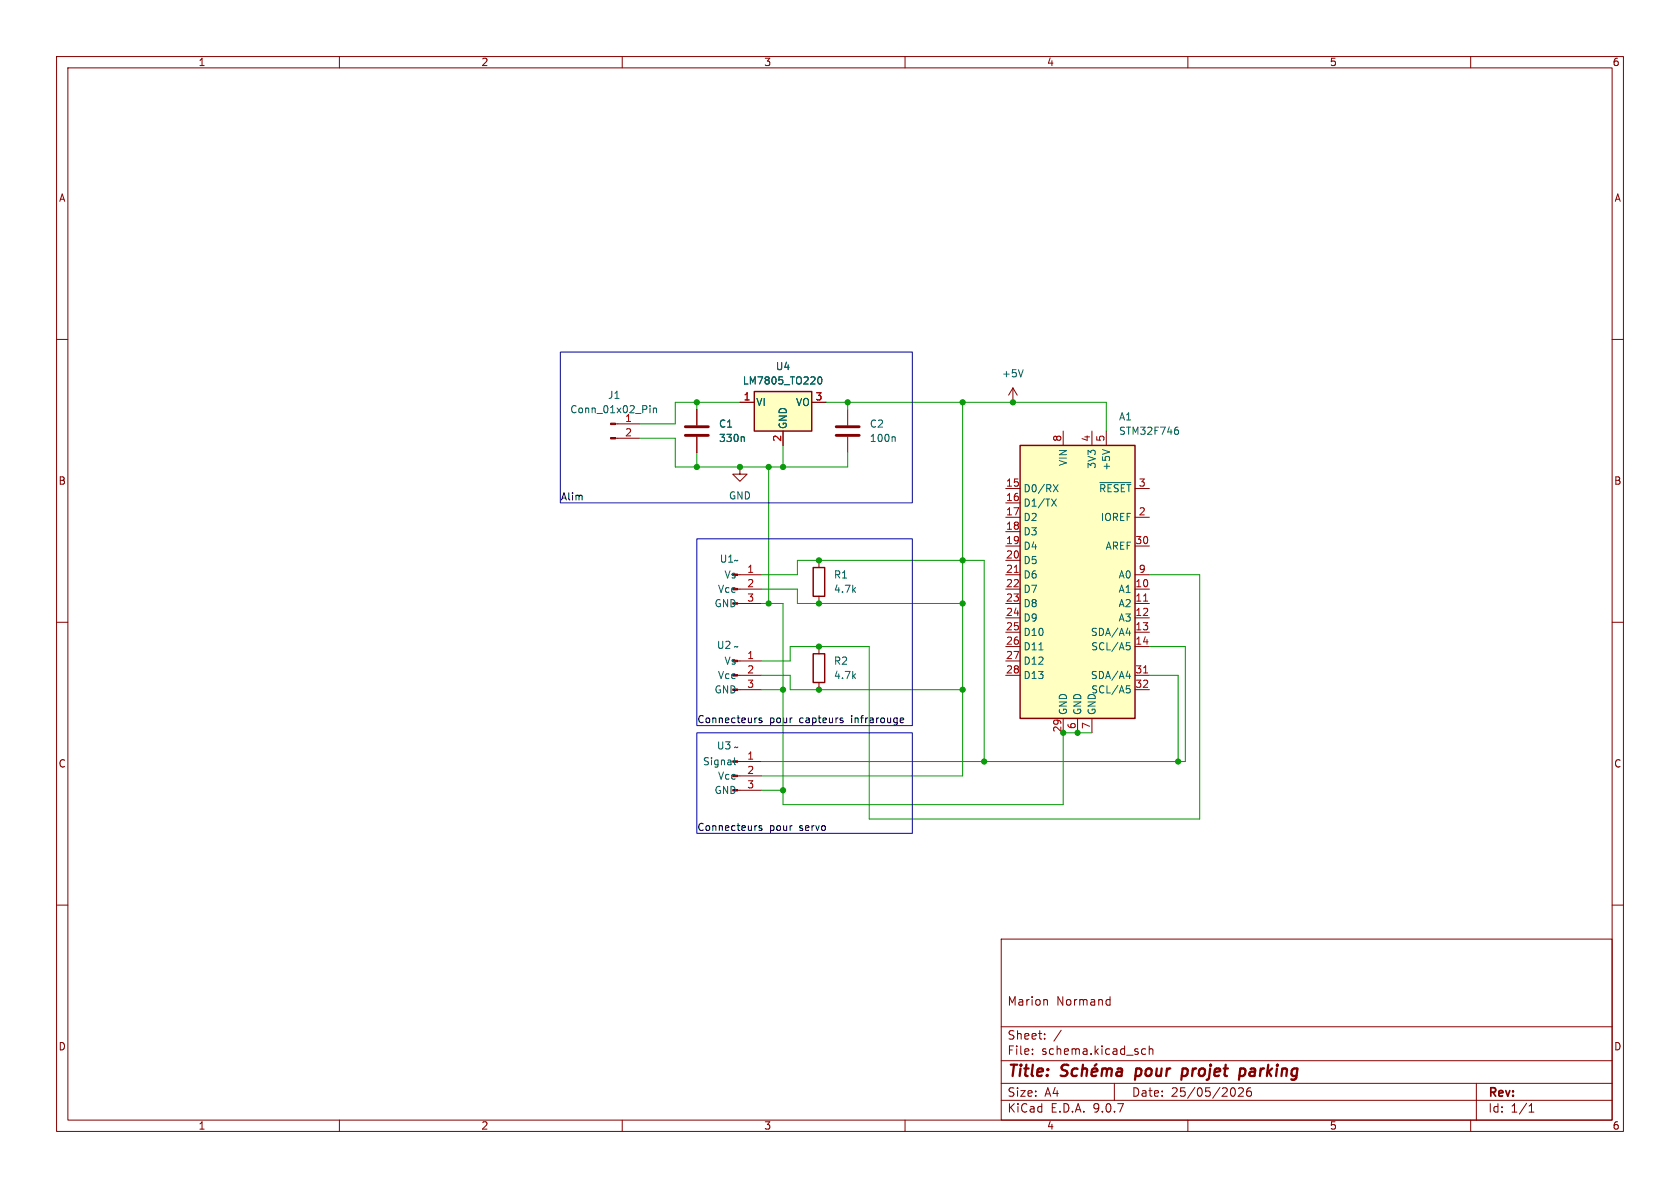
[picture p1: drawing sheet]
<svg xmlns="http://www.w3.org/2000/svg" width="297mm" height="210mm" viewBox="0 0 297 210" stroke-linecap="round" stroke-linejoin="round" font-family="sans-serif">
<g fill="none" stroke="#840000" stroke-width=".18">
<path d="M10 10h277v190h-277zM12 12h273v186h-273zM60 10v2M110 10v2M160 10v2M210 10v2M260 10v2M10 60h2M123.2 72.4v2.8M123.2 77.2v2.8M285 60h2M130.8 82.6v1.2h1.3l-1.3 1.3-1.3-1.3h1.3"/>
<path d="M130.8 82.6h.1M10 110h2M285 110h2M10 160h2M177 166h108v32h-108zM185 176.7l.2 .2v.8M195.8 176.7l.4 .1M196.2 176.2v1.5M196.2 177.6l-.4 .1M285 160h2M60 198v2M110 198v2"/>
<path d="M160 198v2M177 194.5h108M177 191.5h108M177 187.5h108M177 181.5h108M182.5 186.3v.1M182.5 185.5v.1M184.7 183.6v.1M184.7 182.8v.1M187.6 182.1l-1.3 2M197 191.5v3M201.8 186.1l.3 .3 .4-.1"/>
<path d="M202.5 185.5l-.4-.1-.3 .3M203.2 185.5l.2-.1 .3 .1 .1 .9M203.2 184.9v1.5M210 198v2M218.2 192.4l.2 .8-.2 .5-.2 .1M219.5 192.3l.3 .3-.1 .3-.8 .9h.9M220.7 192.4a1.01 1.01 0 0 0 0 1.4l.5-.1v-.5l-.2-.3h-.5l-.1 .3M260 198v2M261 191.5v6.5M270.3 196.6h.9M270.3 195.5l.4-.4v1.5"/>
</g>
<g fill="none" stroke="#840000" stroke-width=".4">
<path d="M188.9 188.3a.85 .85 0 0 0-1.1 .1 .45 .45 0 0 0 .2 .8l.4 .1a.49 .49 0 0 1 .3 .5 .49 .49 0 0 1-.4 .4l-.8-.1M190.5 189a.66 .66 0 0 0-1 .3l-.1 .5 .2 .3 .2 .1 .6-.1M191.3 189.1a.49 .49 0 0 1 .9 .1l-.1 1M191.5 188.2l-.3 2M193 189.5l1-.1-.1-.4-.1-.1-.6 .1-.2 .9 .2 .3 .6-.1M193.8 188.1l-.3 .3M194.9 189.1a.49 .49 0 0 1 .8 .1M194.9 188.9l-.2 1.3M195.7 189.2a.5 .5 0 0 1 .8-.2l-.1 1.2M195.7 189.2l-.1 1M197.6 189l.2-.1 .5 .1v1.2M198.4 189.4h-.7a.4 .4 0 0 0-.4 .4 .4 .4 0 0 0 .3 .4l.7-.1"/>
<path d="M200.9 188.9l-.3 2M208.9 190.1l.2 .1 .6-.1M209.1 189l.2-.1 .5 .1M209.1 188.9l-.3 2M219.5 188.9h.3l.3 .2v.7a.66 .66 0 0 1-.8 .4"/>
</g>
<path d="M121.2 75.4h4M121.2 77h4" fill="none" stroke="#840000" stroke-width=".51"/>
<path d="M131.4 77.2l.2 .2v.6" fill="none" stroke="#006464" stroke-width=".18"/>
<path d="M133.3 69.2h10.2v7h-10.2z" fill="#ffffc2"/>
<path d="M133.3 69.2h10.2v7h-10.2z" fill="none" stroke="#840000" stroke-width=".25"/>
<path d="M108.8 74.9h4.2M108.8 77.5h4.2M130.8 71.1h2.5M138.4 76.2v2.5M143.5 71.1h2.5M179.1 71.1h.1M179.1 68.6l-.8 1.3M179.1 68.6l.7 1.3M179.1 68.6v2.5" fill="none" stroke="#840000" stroke-width=".18"/>
<path d="M114.9 71.7v.1M114.9 72.1v.9M115.5 72.1v.9M115.5 72.2l.2-.1 .3 .1 .1 .8M144.7 66.7l.2-.1a.68 .68 0 0 1 .4 .7 .68 .68 0 0 1-.4 .6 .84 .84 0 0 1-.2-1.2zM180.9 65.3l-.4 1.3" fill="none" stroke="#006464" stroke-width=".18"/>
<g fill="#840000" stroke="#840000" stroke-width=".18">
<path d="M107.9 74.8h.9v.3h-.9z"/>
<path d="M107.9 77.3h.9v.3h-.9z"/>
</g>
<path d="M180.3 78.7h20.4v48.3h-20.4z" fill="#ffffc2"/>
<path d="M180.3 78.7h20.4v48.3h-20.4zM143.8 100.3h2v5.1h-2zM143.8 115.6h2v5.1h-2z" fill="none" stroke="#840000" stroke-width=".25"/>
<g fill="none" stroke="#840000" stroke-width=".18">
<path d="M123.2 72.4v2.8M123.2 77.2v2.8M130.8 71.1h2.5M138.4 76.2v2.5M143.5 71.1h2.5M149.9 72.4v2.8M149.9 77.2v2.8M188 76.2v2.5M193 76.2v2.5M195.6 76.2v2.5M144.8 99.1v1.2M177.8 86.4h2.5"/>
<path d="M177.8 88.9h2.5M177.8 91.4h2.5M177.8 94h2.5M177.8 96.5h2.5M177.8 99.1h2.5M200.7 86.4h2.5M200.7 91.4h2.5M200.7 96.5h2.5M130.4 101.6h4.2M130.4 104.1h4.2M130.4 106.7h4.2M130.4 116.8h4.2"/>
<path d="M130.4 119.4h4.2M144.8 105.4v1.3M144.8 114.3v1.3M177.8 101.6h2.5M177.8 104.1h2.5M177.8 106.7h2.5M177.8 109.2h2.5M177.8 111.8h2.5M177.8 114.3h2.5M177.8 116.8h2.5M177.8 119.4h2.5M200.7 101.6h2.5"/>
<path d="M200.7 104.1h2.5M200.7 106.7h2.5M200.7 109.2h2.5M200.7 111.8h2.5M200.7 114.3h2.5M200.7 119.4h2.5M130.4 121.9h4.2M130.4 134.6h4.2M130.4 137.2h4.2M130.4 139.7h4.2M144.8 120.7v1.2M188 127v2.5"/>
<path d="M190.5 127v2.5M193 127v2.5M200.7 121.9h2.5"/>
</g>
<g fill="none" stroke="#006464" stroke-width=".18">
<path d="M131.4 77.2l.2 .2v.6M144.7 66.7l.2-.1a.68 .68 0 0 1 .4 .7 .68 .68 0 0 1-.4 .6 .84 .84 0 0 1-.2-1.2zM158.1 77.2l.2 .2v.6M194.9 79.5l1.3 .4M207.9 76h.2l.3 .2-.1 .5-.4 .1M208 75.5h.2M185.9 88.2l.9 1.3M186.2 85.7l.9 1.2M186.8 88.2l-.9 1.3M187.1 85.7l-.9 1.2M194.4 85.3h5.5M183.7 114.9h.7"/>
<path d="M199.1 111.9h.8M199.1 119.5h.8M199.1 113.6h.6M199.3 114.1h.3l.2 .2-.1 .5-.4 .1M199.7 111.5v.8M199.7 119.1v.9M129.8 133.9v1.1l.2 .2M199.1 121.2h.6M199.3 121.7h.3l.2 .3-.1 .4-.4 .1"/>
</g>
<path d="M179.3 101.2h.7M202.2 106.3h.7M202.2 119h.7" fill="none" stroke="#a90000" stroke-width=".18"/>
<path d="M147.8 75.4h4.1M147.8 77h4.1" fill="none" stroke="#840000" stroke-width=".51"/>
<g fill="#840000" stroke="#840000" stroke-width=".18">
<path d="M129.5 119.3h.9v.2h-.9z"/>
<path d="M129.5 134.5h.9v.2h-.9z"/>
<path d="M129.5 137h.9v.3h-.9z"/>
<path d="M129.5 104h.9v.3h-.9z"/>
</g>
<path d="M133.7 126.9h.1M134.7 127l-.3-.1-.2 .2v.2l.5 .1v.3h-.5M148.7 126.9l.3 .1M148.7 127.3l.3 .1 .1 .2-.2 .2h-.3M159.2 127l.4-.1 .2 .3-.6 .1M159.2 127.7h.5M133.7 146h.1M134.7 146h-.3l-.2 .1v.2l.5 .1v.3h-.5" fill="none" stroke="#0f0f0f" stroke-width=".18"/>
<g fill="none" stroke="#009600" stroke-width=".18">
<path d="M113 77.5h6.4v5.1h30.5v-2.6M123.2 71.1v1.3M130.8 71.1h-11.4v3.8h-6.4M138.4 78.7v3.9M146 71.1h49.6v5.1M149.9 71.1v1.3M170.2 71.1v66.1h-35.6M123.2 80v2.6M135.9 82.6v24.1M134.6 106.7h3.8v35.5h49.6v-12.7h5M134.6 101.6h6.4v-2.5h33v35.5M134.6 119.4h5.1v2.5h30.5"/>
<path d="M134.6 104.1h6.4v2.6h29.2M203.2 119.4h5.1v15.2M203.2 101.6h8.9v43.2h-58.4v-30.5h-14v2.5h-5.1M203.2 114.3h6.3v20.3h-74.9M134.6 121.9h3.8M134.6 139.7h3.8"/>
</g>
<path d="M99.1 62.2h62.2v26.7h-62.2zM123.2 95.3h38.1v33h-38.1zM123.2 129.5h38.1v17.8h-38.1z" fill="none" stroke="#0000c2" stroke-width=".18"/>
<g fill="#009600" stroke="#009600" stroke-width=".18">
<circle cx="130.8" cy="82.6" r=".46"/>
<circle cx="138.4" cy="82.6" r=".46"/>
<circle cx="135.9" cy="82.6" r=".46"/>
<circle cx="149.9" cy="71.1" r=".46"/>
<circle cx="123.2" cy="82.6" r=".46"/>
<circle cx="170.2" cy="71.1" r=".46"/>
<circle cx="179.1" cy="71.1" r=".46"/>
<circle cx="123.2" cy="71.1" r=".46"/>
<circle cx="170.2" cy="106.7" r=".46"/>
<circle cx="170.2" cy="99.1" r=".46"/>
<circle cx="190.5" cy="129.5" r=".46"/>
<circle cx="174" cy="134.6" r=".46"/>
<circle cx="208.3" cy="134.6" r=".46"/>
<circle cx="170.2" cy="121.9" r=".46"/>
<circle cx="138.4" cy="139.7" r=".46"/>
<circle cx="188" cy="129.5" r=".46"/>
<circle cx="144.8" cy="106.7" r=".46"/>
<circle cx="144.8" cy="99.1" r=".46"/>
<circle cx="135.9" cy="106.7" r=".46"/>
<circle cx="144.8" cy="121.9" r=".46"/>
<circle cx="144.8" cy="114.3" r=".46"/>
<circle cx="138.4" cy="121.9" r=".46"/>
</g>
<g font-size="2.8" fill="#840000">
<text x="178" y="190.9">Title:</text>
<text x="201.6" y="190.9">pour</text>
<text x="210.6" y="190.9">projet</text>
<text x="221.6" y="190.9">parking</text>
</g>
<g font-size="2.1" fill="#840000">
<text x="178" y="178">Marion</text>
<text x="186.7" y="178">Normand</text>
<text x="178" y="184">Sheet:</text>
<text x="178" y="186.7">File:</text>
<text x="184.1" y="186.7">schema.kicad_sch</text>
<text x="178" y="196.9">KiCad</text>
<text x="178" y="194.1">Size:</text>
<text x="184.7" y="194.1">A4</text>
<text x="185.7" y="196.9">E.D.A.</text>
<text x="193.3" y="196.9">9.0.7</text>
<text x="200" y="194.1">Date:</text>
<text x="207" y="194.1">25/05/2026</text>
<text x="263" y="194.3">Rev:</text>
<text x="263" y="196.9">Id:</text>
<text x="267.1" y="196.9">1/1</text>
</g>
<g font-size="1.8" fill="#840000">
<text x="35" y="11.9">1</text>
<text x="85" y="11.9">2</text>
<text x="135" y="11.9">3</text>
<text x="185" y="11.9">4</text>
<text x="235" y="11.9">5</text>
<text x="285" y="11.9">6</text>
<text x="10.3" y="35.9">A</text>
<text x="285.3" y="35.9">A</text>
<text x="10.3" y="85.9">B</text>
<text x="285.3" y="85.9">B</text>
<text x="10.3" y="135.9">C</text>
<text x="285.3" y="135.9">C</text>
<text x="10.3" y="185.9">D</text>
<text x="285.3" y="185.9">D</text>
<text x="35" y="199.9">1</text>
<text x="85" y="199.9">2</text>
<text x="135" y="199.9">3</text>
<text x="185" y="199.9">4</text>
<text x="235" y="199.9">5</text>
<text x="285" y="199.9">6</text>
</g>
<g font-size="1.8" fill="#006464">
<text x="137.1" y="65.6">U4</text>
<text x="107.4" y="70.7">J1</text>
<text x="131.2" y="68.2">LM7805_TO220</text>
<text x="133.6" y="72">VI</text>
<text x="140.6" y="72">VO</text>
<text x="177" y="66.9">+5V</text>
<text x="100.7" y="73.3">Conn_01x02_Pin</text>
<text x="110.4" y="74.7">1</text>
<text x="127" y="75.8">C1</text>
<text x="139.3" y="75.9" transform="rotate(-90 139.3 75.9)">GND</text>
<text x="153.7" y="75.8">C2</text>
<text x="197.7" y="74.5">A1</text>
<text x="197.7" y="77.1">STM32F746</text>
<text x="127" y="78.3">330n</text>
<text x="153.7" y="78.3">100n</text>
<text x="188.8" y="82.5" transform="rotate(-90 188.8 82.5)">VIN</text>
<text x="193.9" y="83" transform="rotate(-90 193.9 83)">3V3</text>
<text x="196.4" y="83.3" transform="rotate(-90 196.4 83.3)">+5V</text>
<text x="128.8" y="88.5">GND</text>
<text x="180.8" y="87.2">D0/RX</text>
<text x="180.8" y="89.8">D1/TX</text>
<text x="194.2" y="87.2">~{RESET}</text>
<text x="180.8" y="92.3">D2</text>
<text x="180.8" y="94.8">D3</text>
<text x="194.5" y="92.3">IOREF</text>
<text x="127.2" y="99.7">U1~</text>
<text x="180.8" y="97.4">D4</text>
<text x="180.8" y="99.9">D5</text>
<text x="195.4" y="97.4">AREF</text>
<text x="126.2" y="107.5">GND</text>
<text x="126.8" y="105">Vcc</text>
<text x="128" y="102.5">Vs</text>
<text x="147.3" y="102.5">R1</text>
<text x="147.3" y="105">4.7k</text>
<text x="180.8" y="102.5">D6</text>
<text x="180.8" y="105">D7</text>
<text x="180.8" y="107.5">D8</text>
<text x="197.7" y="102.5">A0</text>
<text x="197.7" y="105">A1</text>
<text x="197.7" y="107.5">A2</text>
<text x="180.8" y="110.1">D9</text>
<text x="180.8" y="112.6">D10</text>
<text x="192.8" y="112.6">SDA/A4</text>
<text x="197.7" y="110.1">A3</text>
<text x="126.6" y="114.9">U2 ~</text>
<text x="128" y="117.7">Vs</text>
<text x="147.3" y="117.7">R2</text>
<text x="180.8" y="115.2">D11</text>
<text x="180.8" y="117.7">D12</text>
<text x="192.8" y="115.2">SCL/A5</text>
<text x="126.2" y="122.8">GND</text>
<text x="126.8" y="120.2">Vcc</text>
<text x="147.3" y="120.2">4.7k</text>
<text x="180.8" y="120.2">D13</text>
<text x="192.8" y="120.2">SDA/A4</text>
<text x="192.8" y="122.8">SCL/A5</text>
<text x="188.8" y="126.5" transform="rotate(-90 188.8 126.5)">GND</text>
<text x="191.4" y="126.5" transform="rotate(-90 191.4 126.5)">GND</text>
<text x="193.9" y="126.5" transform="rotate(-90 193.9 126.5)">GND</text>
<text x="124.2" y="135.5">Signal</text>
<text x="126.6" y="132.7">U3 ~</text>
<text x="126.2" y="140.6">GND</text>
<text x="126.8" y="138">Vcc</text>
</g>
<g font-size="1.8" fill="#a90000">
<text x="131.4" y="70.9">1</text>
<text x="144.1" y="70.9">3</text>
<text x="110.4" y="77.2">2</text>
<text x="138.2" y="78.2" transform="rotate(-90 138.2 78.2)">2</text>
<text x="187.7" y="78.2" transform="rotate(-90 187.7 78.2)">8</text>
<text x="192.8" y="78.2" transform="rotate(-90 192.8 78.2)">4</text>
<text x="195.3" y="78.2" transform="rotate(-90 195.3 78.2)">5</text>
<text x="177.8" y="86.1">15</text>
<text x="177.8" y="88.6">16</text>
<text x="201.2" y="86.1">3</text>
<text x="177.8" y="91.2">17</text>
<text x="177.8" y="93.7">18</text>
<text x="201.2" y="91.2">2</text>
<text x="132" y="101.3">1</text>
<text x="177.8" y="96.3">19</text>
<text x="177.8" y="98.8">20</text>
<text x="177.8" y="101.3">21</text>
<text x="200.6" y="96.3">30</text>
<text x="201.2" y="101.3">9</text>
<text x="132" y="103.9">2</text>
<text x="132" y="106.4">3</text>
<text x="177.8" y="103.9">22</text>
<text x="177.8" y="106.4">23</text>
<text x="200.6" y="103.9">10</text>
<text x="200.6" y="106.4">11</text>
<text x="177.8" y="109">24</text>
<text x="177.8" y="111.5">25</text>
<text x="200.6" y="109">12</text>
<text x="200.6" y="111.5">13</text>
<text x="132" y="116.6">1</text>
<text x="132" y="119.1">2</text>
<text x="177.8" y="114">26</text>
<text x="177.8" y="116.6">27</text>
<text x="177.8" y="119.1">28</text>
<text x="200.6" y="114">14</text>
<text x="200.6" y="119.1">31</text>
<text x="132" y="121.7">3</text>
<text x="200.6" y="121.7">32</text>
<text x="187.7" y="129.6" transform="rotate(-90 187.7 129.6)">29</text>
<text x="190.2" y="129" transform="rotate(-90 190.2 129)">6</text>
<text x="192.8" y="129" transform="rotate(-90 192.8 129)">7</text>
<text x="132" y="134.4">1</text>
<text x="132" y="136.9">2</text>
<text x="132" y="139.4">3</text>
</g>
<g font-size="1.8" fill="#0f0f0f">
<text x="99.1" y="88.6">Alim</text>
<text x="123.2" y="127.9">Connecteurs</text>
<text x="136" y="127.9">pour</text>
<text x="141.4" y="127.9">capteurs</text>
<text x="150.8" y="127.9">infrarouge</text>
<text x="123.2" y="147">Connecteurs</text>
<text x="136" y="147">pour</text>
<text x="141.4" y="147">servo</text>
</g>
</svg>
